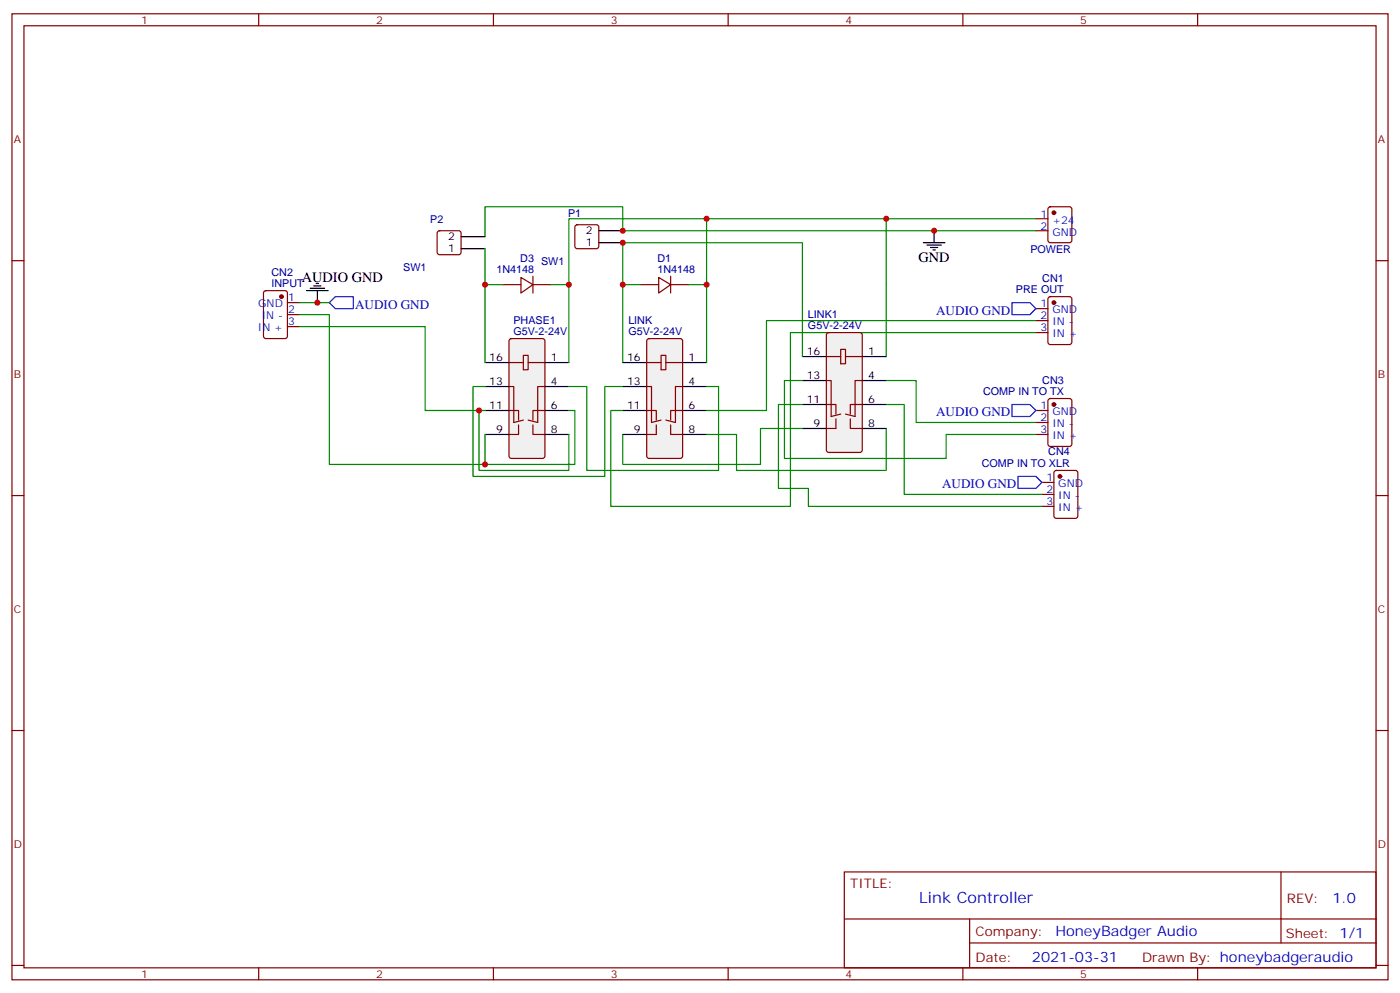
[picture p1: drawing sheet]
<svg xmlns="http://www.w3.org/2000/svg" width="412mm" height="292mm" viewBox="0 0 412 292" stroke-linecap="round" stroke-linejoin="round" font-family="sans-serif">
<g fill="none" stroke="#870000" stroke-width=".35">
<path d="M3.5 4.1h405.4v284.3h-405.4zM7.1 7.6h398.2v277.3h-398.2zM76.2 4.1v3.5M145.3 4.1v3.5M214.5 4.1v3.5M283.6 4.1v3.5M352.8 4.1v3.5M3.5 76.7h3.6M169.6 66.4l.4-.3h5.7l.5 .3 .2 .5v5.6l-.2 .5-.5 .2h-5.7l-.5-.2-.2-.5v-5.6zM405.3 76.7h3.6M3.5 145.9h3.6M405.3 145.9h3.6"/>
<path d="M3.5 215h3.6M405.3 215h3.6M248.7 256.6h156.6v28.3h-156.6zM377.3 256.7v20.8M248.7 270.5h156.5M285.6 277.5h119.6M285.6 270.5v14.1M3.5 284.2h3.6M76.2 284.9v3.5M145.3 284.9v3.5M214.5 284.9v3.5M283.6 284.9v3.5"/>
<path d="M352.8 284.9v3.5M405.3 284.2h3.6"/>
</g>
<path d="M176.4 71.4h7M176.4 67.9h7" fill="none" stroke="#000" stroke-width=".35"/>
<path d="M190.7 99.9l.5-.2h9.2l.6 .4 .1 34.1-.5 .7h-9.4l-.6-.4-.1-34.1z" fill="#f0f0f0" stroke="#870000" stroke-width=".35"/>
<g fill="none" stroke="#000" stroke-width=".35">
<path d="M272 71.4h6.3M273 72.1h4.3M274.1 72.8h2.1M274.8 73.6h.7M275.2 67.9v3.5M90.3 85.5h6.4M91.4 84.8h4.2M92.4 84.1h2.1M93.1 83.4h.7M93.5 85.5v3.6M183.4 106.7h7.1M183.4 113.8h7.1"/>
<path d="M201.1 106.7h7M201.1 113.8h7M183.4 120.8h7.1M183.4 127.9h7.1M201.1 120.8h7M201.1 127.9h7"/>
</g>
<g fill="none" stroke="#870000" stroke-width=".35">
<path d="M305.2 64.4h3.5M305.2 67.9h3.5M308.9 61.1l.5-.2h5.6l.7 .4v9.4l-.4 .7h-5.9l-.7-.4v-9.4zM77.8 85.8l.5-.3h5.7l.6 .5 .1 13-.5 .6-5.9 .1-.6-.5-.1-12.9zM84.7 89.1h3.5M84.7 92.6h3.5M84.7 96.1h3.5M148.2 83.8h5.3M153.5 81.7l3.5 2.1-3.5 2.5zM157 83.8h5.3M157 81.3v5M188.7 83.8h5.3"/>
<path d="M194 81.7l3.6 2.1-3.6 2.5zM197.6 83.8h5.2M197.6 81.3v5M305.2 90.8h3.5M305.2 94.4h3.5M305.2 97.9h3.5M308.9 87.5l.5-.2h5.6l.7 .4v13l-.4 .7h-5.9l-.7-.4v-13zM190.5 106.7h4.2v-2.1h1.4v2.1h5M190.5 113.8h1.4v10.6l2.8-.8M194.7 106.7v2.1h1.4v-2.1M201.1 113.8h-2.1v10.6l-2.9-.8M308.9 117.5l.5-.2h5.6l.7 .4v13l-.4 .7h-5.9l-.7-.5v-12.9z"/>
<path d="M190.5 120.8h2.8v2.8M193.3 125.1v2.8h-2.8M197.6 125.1v2.8h3.5M201.1 120.8h-3.5v2.8M305.2 127.9h3.5M305.2 120.8h3.5M305.2 124.4h3.5"/>
</g>
<g fill="#870000" stroke="#870000" stroke-width=".35">
<circle cx="82.9" cy="87.3" r=".53"/>
<circle cx="310.4" cy="89.1" r=".53"/>
<circle cx="310.4" cy="119.1" r=".53"/>
<circle cx="310.4" cy="62.6" r=".53"/>
</g>
<path d="M305.2 67.9h-121.8v-7h-40.5v8.8M305.2 64.4h-97.1v19.4M88.2 89.1h8.8M183.4 83.8v-12.4h53v12.4M188.7 83.8h-5.3v22.9M202.8 83.8h5.3v22.9M305.2 94.4h-79.4v26.4h-17.7M305.2 97.9h-72.4v51.1h-52.9v-28.2h3.5" fill="none" stroke="#008700" stroke-width=".35"/>
<path d="M98.8 87.3h5.3v3.5h-5.3l-1.8-1.7zM298.1 89.1h5.3l1.8 1.7-1.8 1.8h-5.3zM298.1 119.1h5.3l1.8 1.7-1.8 1.8h-5.3z" fill="none" stroke="#00f" stroke-width=".35"/>
<path d="M150.2 99.9l.4-.2h9.2l.7 .4v34.1l-.4 .7h-9.5l-.6-.4-.1-34.1z" fill="#f0f0f0" stroke="#870000" stroke-width=".35"/>
<path d="M135.8 73.2h7.1M135.8 69.7h7.1M142.9 106.7h7M142.9 113.8h7M160.5 106.7h7.1M160.5 113.8h7.1M142.9 120.8h7M142.9 127.9h7M160.5 120.8h7.1M160.5 127.9h7.1" fill="none" stroke="#000" stroke-width=".35"/>
<g fill="none" stroke="#870000" stroke-width=".35">
<path d="M129 68.1l.5-.2h5.6l.5 .2 .2 .5v5.7l-.2 .5-.5 .2h-5.6l-.5-.3-.2-.4v-5.7zM149.9 106.7h4.3v-2.1h1.4v2.1h4.9M149.9 113.8h1.4v10.6l2.9-.8M154.2 106.7v2.1h1.4v-2.1M160.5 113.8h-2.1v10.6l-2.8-.8M149.9 120.8h2.9v2.8M152.8 125.1v2.8h-2.9M157 125.1v2.8h3.5M160.5 120.8h-3.5v2.8M310.7 138.7l.4-.2h5.7l.6 .4 .1 13-.5 .6-5.9 .1-.6-.5-.1-12.9zM306.9 142h3.5M306.9 145.5h3.5"/>
<path d="M306.9 149h3.5"/>
</g>
<path d="M142.9 73.2v10.6M208.1 64.4h-40.5v19.4M88.2 96.1h37v24.7h17.7M88.2 92.6h8.8v44.1h72.3v-15.9h-1.7M148.2 83.8h-5.3v22.9M162.3 83.8h5.3v22.9M142.9 113.8h-3.6v26.4h38.9v-26.4h5.2M167.6 113.8h5.3v24.7h38.8v-24.7h-3.6M141.1 120.8v17.7h26.5v-10.6M142.9 127.9v8.8" fill="none" stroke="#008700" stroke-width=".35"/>
<circle cx="312.2" cy="140.2" r=".53" fill="#870000" stroke="#870000" stroke-width=".35"/>
<path d="M299.9 140.2h5.3l1.7 1.8-1.7 1.8h-5.3z" fill="none" stroke="#00f" stroke-width=".35"/>
<path d="M243.7 98.1l.4-.2h9.2l.6 .4 .1 34.2-.5 .6-9.4 .1-.6-.5-.1-34.1z" fill="#f0f0f0" stroke="#870000" stroke-width=".35"/>
<path d="M236.4 105h7M236.4 112h7M236.4 119.1h7M254 105h7.1M254 112h7.1M254 119.1h7.1M236.4 126.1h7M254 126.1h7.1" fill="none" stroke="#000" stroke-width=".35"/>
<path d="M243.4 105h4.2v-2.2h1.5v2.2h4.9M243.4 119.1h2.8v2.8M243.4 112h1.4v10.6l2.8-.7M247.6 105v2.1h1.5v-2.1M254 119.1h-3.5v2.8M254 112h-2.1v10.6l-2.8-.7M246.2 123.3v2.8h-2.8M250.5 123.3v2.8h3.5" fill="none" stroke="#870000" stroke-width=".35"/>
<path d="M261.1 64.4v40.6M236.4 83.8v21.2M236.4 112h-5.3v22.9h47.6v-7h26.5M236.4 119.1h-7.1v24.7h8.8v5.2h68.8M261.1 112h8.8v12.4h35.3M261.1 119.1h5.2v26.4h40.6M236.4 126.1h-12.4v10.6h-40.6v-8.8M261.1 126.1v12.4h-44.1v-10.6h-8.9" fill="none" stroke="#008700" stroke-width=".35"/>
<g fill="#c00">
<circle cx="208.1" cy="83.8" r=".88"/>
<circle cx="183.4" cy="83.8" r=".88"/>
<circle cx="93.5" cy="89.1" r=".88"/>
<circle cx="275.2" cy="67.9" r=".88"/>
<circle cx="208.1" cy="64.4" r=".88"/>
<circle cx="167.6" cy="83.8" r=".88"/>
<circle cx="141.1" cy="120.8" r=".88"/>
<circle cx="142.9" cy="136.7" r=".88"/>
<circle cx="142.9" cy="83.8" r=".88"/>
<circle cx="183.4" cy="67.9" r=".88"/>
<circle cx="183.4" cy="71.4" r=".88"/>
<circle cx="261.1" cy="64.4" r=".88"/>
</g>
<text font-size="4.6" fill="#00f" x="270.8" y="265.7">Link Controller</text>
<g font-size="4.2">
<text x="270.6" y="77.1">GND</text>
<text x="88.9" y="83.1">AUDIO GND</text>
</g>
<g font-size="4.2" fill="#00f">
<text x="392.5" y="265.9">1.0</text>
<text x="310.9" y="275.5">HoneyBadger Audio</text>
<text x="304" y="283.3">2021-03-31</text>
</g>
<g font-size="3.9" fill="#00f">
<text x="104.6" y="90.8">AUDIO GND</text>
<text x="275.8" y="92.6">AUDIO GND</text>
<text x="275.8" y="122.6">AUDIO GND</text>
<text x="277.5" y="143.8">AUDIO GND</text>
</g>
<g font-size="3.9" fill="#800">
<text x="250.5" y="261.2">TITLE:</text>
<text x="379.1" y="265.9">REV:</text>
<text x="287.4" y="275.4">Company:</text>
<text x="378.7" y="276">Sheet: 1/1</text>
<text x="287.4" y="283.1">Date:</text>
<text x="336.4" y="283.2">Drawn By: honeybadgeraudio</text>
</g>
<g font-size="3.2" fill="#800">
<text x="41.6" y="7.1">1</text>
<text x="110.8" y="7.1">2</text>
<text x="179.9" y="7.1">3</text>
<text x="249.1" y="7.1">4</text>
<text x="318.2" y="7.1">5</text>
<text x="4.1" y="42.2">A</text>
<text x="405.9" y="42.2">A</text>
<text x="4.1" y="111.3">B</text>
<text x="405.9" y="111.3">B</text>
<text x="4.1" y="180.4">C</text>
<text x="405.9" y="180.4">C</text>
<text x="4.1" y="249.6">D</text>
<text x="405.9" y="249.6">D</text>
<text x="41.6" y="287.9">1</text>
<text x="110.8" y="287.9">2</text>
<text x="179.9" y="287.9">3</text>
<text x="249.1" y="287.9">4</text>
<text x="318.2" y="287.9">5</text>
</g>
<g font-size="3.2" fill="#000080">
<text x="126.8" y="65.6">P2</text>
<text x="167.3" y="63.8">P1</text>
<text x="153.3" y="77.2">D3 SW1</text>
<text x="193.7" y="77.1">D1</text>
<text x="303.5" y="74.5">POWER</text>
<text x="80" y="81.1">CN2</text>
<text x="118.8" y="79.6">SW1</text>
<text x="146.2" y="80.3">1N4148</text>
<text x="193.7" y="80.3">1N4148</text>
<text x="307" y="82.9">CN1</text>
<text x="80" y="84.5">INPUT</text>
<text x="299.3" y="86.3">PRE OUT</text>
<text x="151.2" y="95.4">PHASE1</text>
<text x="185.1" y="95.4">LINK</text>
<text x="238" y="93.7">LINK1</text>
<text x="151.2" y="98.6">G5V-2-24V</text>
<text x="185.1" y="98.6">G5V-2-24V</text>
<text x="238" y="96.8">G5V-2-24V</text>
<text x="307" y="112.9">CN3</text>
<text x="289.6" y="116.2">COMP IN TO TX</text>
<text x="289.2" y="137.4">COMP IN TO XLR</text>
<text x="308.8" y="134.1">CN4</text>
</g>
<g font-size="3.2" fill="#00f">
<text x="306.5" y="64">1</text>
<text x="310" y="65.8">+24</text>
<text x="306.5" y="67.6">2</text>
<text x="310" y="69.3">GND</text>
<text x="84.8" y="88.7">1</text>
<text x="76.1" y="90.5">GND</text>
<text x="77.1" y="94">IN -</text>
<text x="84.8" y="92.3">2</text>
<text x="84.8" y="95.8">3</text>
<text x="306.5" y="90.5">1</text>
<text x="306.5" y="94">2</text>
<text x="310" y="92.3">GND</text>
<text x="310" y="95.8">IN -</text>
<text x="75.9" y="97.5">IN +</text>
<text x="306.5" y="97.5">3</text>
<text x="310" y="99.3">IN +</text>
<text x="306.5" y="120.5">1</text>
<text x="306.5" y="124">2</text>
<text x="310" y="122.2">GND</text>
<text x="310" y="125.8">IN -</text>
<text x="306.5" y="127.5">3</text>
<text x="310" y="129.3">IN +</text>
<text x="308.3" y="141.6">1</text>
<text x="311.7" y="143.4">GND</text>
<text x="308.3" y="145.2">2</text>
<text x="308.3" y="148.7">3</text>
<text x="311.7" y="146.9">IN -</text>
<text x="311.7" y="150.5">IN +</text>
</g>
<g font-size="3.2">
<text x="132" y="70.7">2</text>
<text x="172.6" y="69">2</text>
<text x="132" y="74.3">1</text>
<text x="172.6" y="72.5">1</text>
<text x="144.1" y="106.4">16</text>
<text x="162.3" y="106.4">1</text>
<text x="184.7" y="106.4">16</text>
<text x="202.8" y="106.4">1</text>
<text x="237.6" y="104.6">16</text>
<text x="255.8" y="104.6">1</text>
<text x="144.1" y="113.4">13</text>
<text x="162.3" y="113.4">4</text>
<text x="184.7" y="113.4">13</text>
<text x="202.8" y="113.4">4</text>
<text x="237.6" y="111.7">13</text>
<text x="255.8" y="111.7">4</text>
<text x="237.6" y="118.7">11</text>
<text x="255.8" y="118.7">6</text>
<text x="144.1" y="120.5">11</text>
<text x="162.3" y="120.5">6</text>
<text x="184.7" y="120.5">11</text>
<text x="202.8" y="120.5">6</text>
<text x="239.6" y="125.8">9</text>
<text x="255.8" y="125.8">8</text>
<text x="146.2" y="127.5">9</text>
<text x="162.3" y="127.5">8</text>
<text x="186.7" y="127.5">9</text>
<text x="202.8" y="127.5">8</text>
</g>
</svg>
